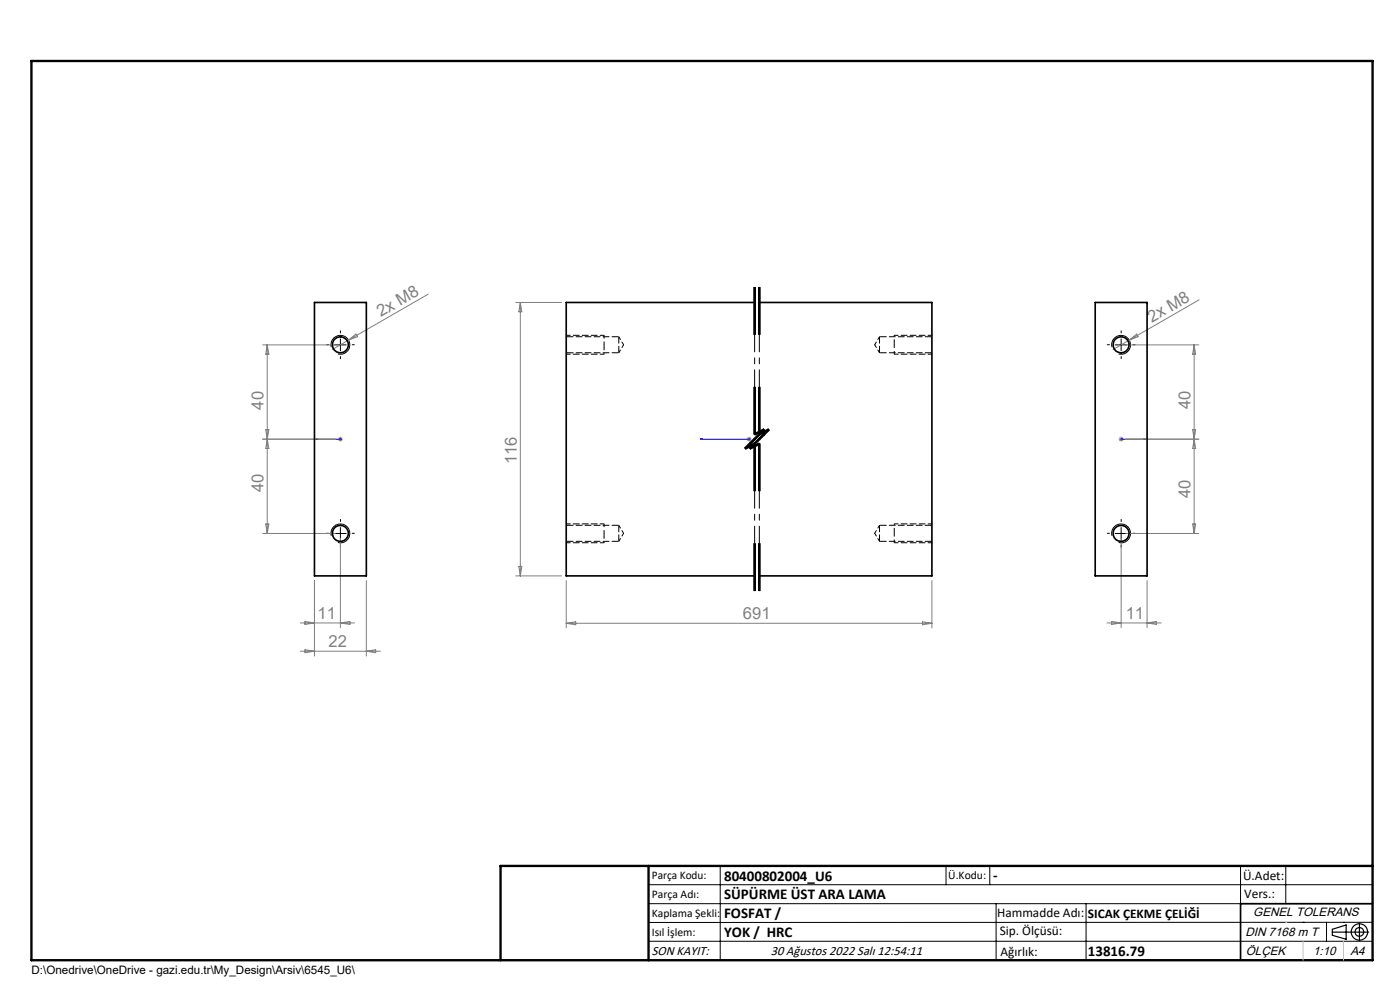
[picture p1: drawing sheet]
<svg xmlns="http://www.w3.org/2000/svg" width="297mm" height="210mm" viewBox="0 0 297 210" stroke-linecap="round" stroke-linejoin="round" font-family="sans-serif">
<g fill="none" stroke="#000" stroke-width=".21">
<path d="M70.3 73.7a1.99 1.99 0 0 1 1.7-2.5 1.99 1.99 0 0 1 2.2 2.1 1.99 1.99 0 0 1-2.5 1.8M70.9 73.2h2.5M72.2 71.9v2.5M159.9 61v10M160.1 61v10M160.3 61v10M160.9 61v10M161.1 61v10M161.3 61v10M235.9 73.7a1.99 1.99 0 0 1 1.8-2.5 1.99 1.99 0 0 1 2.1 2.1 1.99 1.99 0 0 1-2.5 1.8M236.6 73.2h2.5M237.8 71.9v2.5"/>
<path d="M159.9 82.1v10M159.9 94.1v10M160 94l-2 1M160.1 82.1v10l2-1-4 4 2-1v10M160.2 94.3l-2 1M160.3 82.1v10zM160.3 94.1v10M160.9 82.1v10M160.9 94.1v10M161 94l-2 1M161.1 82.1v10l2-1-4 4 2-1v10M161.2 94.3l-2 1"/>
<path d="M161.2 92.3l2-1-4 4M161.3 82.1v10M161.3 94.1v10M162 91l-4 4M162 91l-2 1M162.2 91.3l-2 1M162.2 91.3l-4 4M163 91l-4 4M163 91l-2 1M70.3 113.7a2 2 0 0 1 1.7-2.6 2 2 0 0 1 2.2 2.2 2 2 0 0 1-2.5 1.8M70.9 113.2h2.5M72.2 111.9v2.5"/>
<path d="M159.9 115.3v10M160.1 115.3v10M160.3 115.3v10M160.9 115.3v10M161.1 115.3v10M161.3 115.3v10M235.9 113.7a2 2 0 0 1 1.8-2.6 2 2 0 0 1 2.1 2.2 2 2 0 0 1-2.5 1.8M236.6 113.2h2.5M237.8 111.9v2.5M137.6 187.7h153.6M137.6 191.7h153.6M137.6 199.7h153.6"/>
<path d="M152.8 183.7v20M200.7 183.7v4M210 183.7v4M211.3 191.7v12M230.4 191.7v12M263.2 183.7v20M272.8 183.7v8M276.4 195.6h.1M281.4 195.6v4.1M285 195.6h.1M291.2 195.6l-153.6 .1"/>
</g>
<path d="M128.1 73.7v1.4M189.7 72.5v-1.4M128.1 113.7v1.4M189.7 112.5v-1.4" fill="none" stroke="#000" stroke-width=".21" stroke-dasharray="1.3 .6" stroke-dashoffset=".7" stroke-linecap="butt"/>
<path d="M128.1 71.1v2M189.7 75.1v-2M128.1 111.1v2M189.7 115.1v-2" fill="none" stroke="#000" stroke-width=".21" stroke-dasharray="1.3 .6" stroke-dashoffset=".6" stroke-linecap="butt"/>
<g fill="none" stroke="#000" stroke-width=".25">
<path d="M282.6 197.7h7.8M282.6 197.1l3-.9v3l-3-.8zM288.4 195.8v3.8M106.2 203.7h185"/>
<circle cx="288.4" cy="197.7" r="1.74"/>
<circle cx="288.4" cy="197.7" r=".93"/>
</g>
<path d="M67 93.2h5.2M67 93.2h.6h-.6M72.1 93.2h.3zM72.2 93.2h.1M148.6 93.2h.5h-.5M148.6 93.2h10.3M158.8 93.2h.2zM158.9 93.2h.1M237.7 93.2h.2zM237.8 93.2h.1M237.8 93.2h5.2M243 93.2h-.5h.5" fill="none" stroke="#00f" stroke-width=".21"/>
<g fill="none" stroke="#808080" stroke-width=".21">
<path d="M55.7 73.2h15.5M56.7 73.2l.3 1.9h-.6zM56.7 73.2v40M73.9 72.1l-3.4 2M73.9 72.1l1.6-1.2 .3 .5zM90.8 62.4l-16.9 9.7M109.4 64.2h9.7M110.4 64.2v58M110.4 64.2l.3 1.9h-.6zM238.8 73.2h15.5M239.6 72.1l-3.5 2M239.6 72.1l1.5-1.2 .3 .5z"/>
<path d="M253.3 73.2v40M253.3 73.2l.3 1.9h-.6zM254.4 63.6l-14.8 8.5M55.7 93.2h15.5M56.4 91.1h.6l-.3 2.1zM56.7 93.2l.3 1.9h-.6zM71.7 93.2h1M71.9 92.8l.7 .7M72.2 92.6v1.1M72.6 92.8l-.7 .7M158.4 93.2h1M158.6 92.8l.7 .7"/>
<path d="M158.9 92.6v1.1M159.3 92.8l-.7 .7M237.3 93.2h1M237.5 92.8l.7 .7M237.8 92.6v1.1M238.2 92.8l-.7 .7M238.8 93.2h15.5M253 91.1h.6l-.3 2.1zM253.3 93.2l.3 1.9h-.6zM55.7 113.2h15.5M56.4 111.2h.6l-.3 2zM72.2 114.2v18.9"/>
<path d="M237.8 114.2v18.9M238.8 113.2h15.5M253 111.2h.6l-.3 2zM63.7 138.1h17M63.7 132.1h11.5M64.7 137.8l2 .3-2 .4zM64.7 131.8l2 .3-2 .4zM66.7 123.1v16.1M72.2 132.1l2-.3v.7zM77.7 123.1v16.1M77.7 138.1l2-.3v.7zM109.4 122.2h9.7"/>
<path d="M110.1 120.1h.6l-.3 2.1zM120.1 123.1v10.1M120.1 132.2h77.6M120.1 132.2l2-.3v.6zM195.7 131.9l2 .3-2 .3zM197.7 123.1v10.1M234.8 132.1h11.5M235.8 131.8l2 .3-2 .4zM243.3 123.1v10M243.3 132.1l2-.3v.7z"/>
</g>
<g fill="none" stroke="#000" stroke-width=".21" stroke-dasharray="15.2 1.3 1.3 1.3">
<path d="M69.7 73.1h-.4M72.2 70.6v-.4M72.2 75.6v.5M74.7 73.1h.5M235.3 73.1h-.4M237.8 70.6v-.4M237.8 75.6v.5M240.3 73.1h.5M69.7 113.1h-.4M72.2 110.6v-.4M72.2 115.6v.5M74.7 113.1h.5"/>
<path d="M235.3 113.1h-.4M237.8 110.6v-.4M237.8 115.6v.5M240.3 113.1h.5"/>
</g>
<path d="M120.1 75.1h8M128.1 71.1h-8M189.7 75.1h8M197.7 71.1h-8M120.1 115.1h8M128.1 111.1h-8M189.7 115.1h8M197.7 111.1h-8" fill="none" stroke="#000" stroke-width=".21" stroke-dasharray="1.3 .6" stroke-dashoffset=".4"/>
<path d="M128.1 73.1v.6M189.7 73.1v-.6M128.1 113.1v.6M189.7 113.1v-.6" fill="none" stroke="#000" stroke-width=".21" stroke-dasharray="1.3 .6"/>
<path d="M160.1 61v31.1M161.1 61v31.1M160.1 94.1v31.2M161.1 94.1v31.2" fill="none" stroke="#000" stroke-width=".21" stroke-dasharray="6.3 1.3 1.3 1.3" stroke-dashoffset="2.8"/>
<path d="M158.1 95.1l2-1M159.1 95.1l2-1M160.1 92.1l2-1M160.1 93.1l-2 2M161.1 92.1l2-1M161.1 93.1l-2 2M162.1 91.1l-2 2M163.1 91.1l-2 2" fill="none" stroke="#000" stroke-width=".21" stroke-dasharray="6.3 1.3 1.3 1.3"/>
<path d="M291.2 191.7h-28v12" fill="none" stroke="#000" stroke-width=".35"/>
<path d="M6.7 12.9h284.5v190.8h-284.5zM137.6 183.7v20M291.2 183.7h-185v20" fill="none" stroke="#000" stroke-width=".5"/>
<path d="M276.4 199.7v4M285 199.7v4" fill="none" stroke="#c0c0c0" stroke-width=".21"/>
<path d="M272.8 195.6h.1" fill="none" stroke="#c0c0c0" stroke-width=".25"/>
<g fill="#00f">
<path d="M158.8 93.2h.2zM148.6 93.2h.5z"/>
<path d="M242.5 93.2h.5zM237.7 93.2h.2z"/>
<path d="M67 93.2h.6zM72.1 93.2h.3z"/>
</g>
<g fill="none" stroke="#000" stroke-width=".35">
<path d="M66.7 64.2h11v58h-11zM160.1 64.2h-40v58h40M161.1 64.2h36.6v58h-36.6M232.3 64.2h11v58h-11z"/>
<circle cx="72.2" cy="73.1" r="1.7"/>
<circle cx="237.8" cy="73.1" r="1.71"/>
<circle cx="72.2" cy="113.1" r="1.7"/>
<circle cx="237.8" cy="113.1" r="1.71"/>
</g>
<path d="M131.3 74.8v-3.4M186.6 71.4v3.4M131.3 114.8v-3.4M186.6 111.4v3.4" fill="none" stroke="#000" stroke-width=".21" stroke-dasharray="1.3 .6" stroke-dashoffset="-.1"/>
<path d="M120.1 74.8h11.2M131.3 71.4h-11.2M186.6 74.8h11.1M197.7 71.4h-11.1M120.1 114.8h11.2M131.3 111.4h-11.2M186.6 114.8h11.1M197.7 111.4h-11.1" fill="none" stroke="#000" stroke-width=".21" stroke-dasharray="1.3 .6" stroke-dashoffset="-.2"/>
<path d="M131.3 74.8l1-1.7M132.3 73.1l-1-1.7M185.6 73.1l1 1.7M186.6 71.4l-1 1.7M131.3 114.8l1-1.7M132.3 113.1l-1-1.7M185.6 113.1l1 1.7M186.6 111.4l-1 1.7" fill="none" stroke="#000" stroke-width=".21" stroke-dasharray="1.3 .6" stroke-dashoffset=".6"/>
<g font-size="3.5" fill="#808080">
<text x="80.8" y="67.3" transform="rotate(-30 80.8 67.3)">2x M8</text>
<text x="244.3" y="68.5" transform="rotate(-30 244.3 68.5)">2x M8</text>
<text x="55.9" y="86.9" transform="rotate(-90 55.9 86.9)">40</text>
<text x="252.6" y="86.7" transform="rotate(-90 252.6 86.7)">40</text>
<text x="109.6" y="98.5" transform="rotate(-90 109.6 98.5)">116</text>
<text x="55.9" y="104.4" transform="rotate(-90 55.9 104.4)">40</text>
<text x="252.6" y="105.7" transform="rotate(-90 252.6 105.7)">40</text>
<text x="67.4" y="131.3">11</text>
<text x="157.6" y="131.4">691</text>
<text x="238.8" y="131.3">11</text>
<text x="69.7" y="137.3">22</text>
</g>
<g font-size="3.2">
<text x="153.6" y="186.8">80400802004_U6</text>
<text x="153.6" y="190.8">SÜPÜRME ÜST ARA LAMA</text>
<text x="210.7" y="186.6">-</text>
<text x="153.6" y="194.8">FOSFAT /</text>
<text x="153.6" y="198.8">YOK / HRC</text>
<text x="230.8" y="202.8">13816.79</text>
</g>
<g font-size="2.8">
<text x="263.7" y="186.7">Ü.Adet:</text>
<text x="263.9" y="190.5">Vers.:</text>
<text x="211.5" y="194.5">Hammadde Adı:</text>
<text x="230.8" y="194.7">SICAK ÇEKME ÇELİĞİ</text>
<text x="138.3" y="202.6">SON KAYIT:</text>
<text x="163.5" y="202.6">30 Ağustos 2022 Salı 12:54:11</text>
<text x="212.1" y="198.4">Sip. Ölçüsü:</text>
<text x="212.2" y="202.7">Ağırlık:</text>
</g>
<g font-size="2.6">
<text x="265.9" y="194.4">GENEL TOLERANS</text>
<text x="264.2" y="198.5">DIN 7168 m T</text>
<text x="264.3" y="202.6">ÖLÇEK</text>
<text x="278.5" y="202.6">1:10</text>
<text x="286.5" y="202.6">A4</text>
</g>
<g font-size="2.5">
<text x="138.3" y="186.4">Parça Kodu:</text>
<text x="138.3" y="190.5">Parça Adı:</text>
<text x="201.2" y="186.5">Ü.Kodu:</text>
<text x="138.3" y="194.5">Kaplama Şekli:</text>
<text x="138.3" y="198.6">Isıl İşlem:</text>
<text x="6.7" y="206.7">D:\Onedrive\OneDrive - gazi.edu.tr\My_Design\Arsiv\6545_U6\</text>
</g>
</svg>
